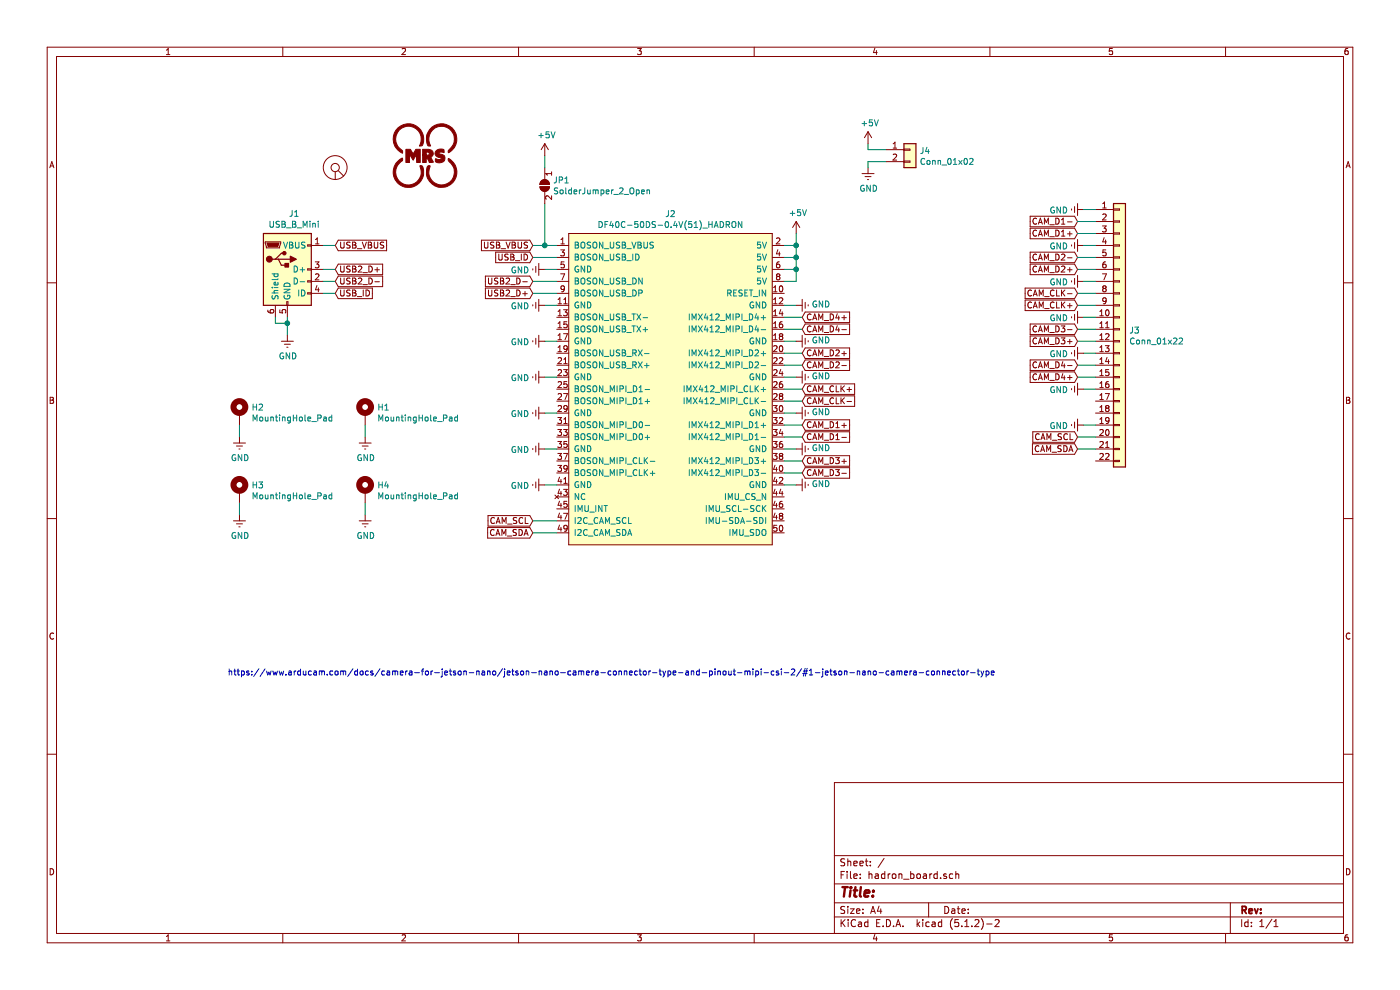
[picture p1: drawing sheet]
EESchema Schematic File Version 4
EELAYER 30 0
EELAYER END
$Descr A4 11693 8268
encoding utf-8
Sheet 1 1
Title ""
Date ""
Rev ""
Comp ""
Comment1 ""
Comment2 ""
Comment3 ""
Comment4 ""
$EndDescr
$Comp
L MRS_Connectors:DF40C-50DS-0.4V(51)_HADRON J2
U 1 1
P 5600 3250
F 0 "J2" H 5600 4715 50  0000 C CNN
F 1 "DF40C-50DS-0.4V(51)_HADRON" H 5600 4624 50  0000 C CNN
F 2 "MRS_Connectors:HRS_DF40C-50DS-0.4V(51)" H 4800 1650 50  0001 L BNN
F 3 "" H 6650 4150 50  0001 L BNN
F 4 "Hirose Electric Co Ltd" H 5600 1750 50  0001 L BNN "MANUFACTURER"
	1    5600 3250
	1    0    0    -1  
$EndComp
$Comp
L MRS_Power:+5V #PWR0101
U 1 1
P 6650 1950
F 0 "#PWR0101" H 6650 1800 50  0001 C CNN
F 1 "+5V" H 6665 2123 50  0000 C CNN
F 2 "" H 6650 1950 50  0001 C CNN
F 3 "" H 6650 1950 50  0001 C CNN
	1    6650 1950
	1    0    0    -1  
$EndComp
Wire Wire Line
	6550 2050 6650 2050
Wire Wire Line
	6650 2050 6650 1950
Wire Wire Line
	6550 2150 6650 2150
Wire Wire Line
	6650 2150 6650 2050
Connection ~ 6650 2050
Wire Wire Line
	6550 2250 6650 2250
Wire Wire Line
	6650 2250 6650 2150
Connection ~ 6650 2150
Wire Wire Line
	6550 2350 6650 2350
Wire Wire Line
	6650 2350 6650 2250
Connection ~ 6650 2250
$Comp
L MRS_Power:GND #PWR0102
U 1 1
P 6650 2550
F 0 "#PWR0102" H 6650 2300 50  0001 C CNN
F 1 "GND" V 6655 2422 50  0000 R CNN
F 2 "" H 6650 2550 50  0001 C CNN
F 3 "" H 6650 2550 50  0001 C CNN
	1    6650 2550
	0    -1   -1   0   
$EndComp
Wire Wire Line
	6650 2550 6550 2550
$Comp
L MRS_Power:GND #PWR0103
U 1 1
P 6650 2850
F 0 "#PWR0103" H 6650 2600 50  0001 C CNN
F 1 "GND" V 6655 2722 50  0000 R CNN
F 2 "" H 6650 2850 50  0001 C CNN
F 3 "" H 6650 2850 50  0001 C CNN
	1    6650 2850
	0    -1   -1   0   
$EndComp
Wire Wire Line
	6650 2850 6550 2850
$Comp
L MRS_Power:GND #PWR0104
U 1 1
P 6650 3150
F 0 "#PWR0104" H 6650 2900 50  0001 C CNN
F 1 "GND" V 6655 3022 50  0000 R CNN
F 2 "" H 6650 3150 50  0001 C CNN
F 3 "" H 6650 3150 50  0001 C CNN
	1    6650 3150
	0    -1   -1   0   
$EndComp
Wire Wire Line
	6650 3150 6550 3150
$Comp
L MRS_Power:GND #PWR0105
U 1 1
P 6650 3450
F 0 "#PWR0105" H 6650 3200 50  0001 C CNN
F 1 "GND" V 6655 3322 50  0000 R CNN
F 2 "" H 6650 3450 50  0001 C CNN
F 3 "" H 6650 3450 50  0001 C CNN
	1    6650 3450
	0    -1   -1   0   
$EndComp
Wire Wire Line
	6650 3450 6550 3450
$Comp
L MRS_Power:GND #PWR0106
U 1 1
P 6650 3750
F 0 "#PWR0106" H 6650 3500 50  0001 C CNN
F 1 "GND" V 6655 3622 50  0000 R CNN
F 2 "" H 6650 3750 50  0001 C CNN
F 3 "" H 6650 3750 50  0001 C CNN
	1    6650 3750
	0    -1   -1   0   
$EndComp
Wire Wire Line
	6650 3750 6550 3750
$Comp
L MRS_Power:GND #PWR0107
U 1 1
P 6650 4050
F 0 "#PWR0107" H 6650 3800 50  0001 C CNN
F 1 "GND" V 6655 3922 50  0000 R CNN
F 2 "" H 6650 4050 50  0001 C CNN
F 3 "" H 6650 4050 50  0001 C CNN
	1    6650 4050
	0    -1   -1   0   
$EndComp
Wire Wire Line
	6650 4050 6550 4050
$Comp
L MRS_Power:GND #PWR0108
U 1 1
P 4550 2550
F 0 "#PWR0108" H 4550 2300 50  0001 C CNN
F 1 "GND" V 4555 2422 50  0000 R CNN
F 2 "" H 4550 2550 50  0001 C CNN
F 3 "" H 4550 2550 50  0001 C CNN
	1    4550 2550
	0    1    1    0   
$EndComp
Wire Wire Line
	4550 2550 4650 2550
$Comp
L MRS_Power:GND #PWR0109
U 1 1
P 4550 2250
F 0 "#PWR0109" H 4550 2000 50  0001 C CNN
F 1 "GND" V 4555 2122 50  0000 R CNN
F 2 "" H 4550 2250 50  0001 C CNN
F 3 "" H 4550 2250 50  0001 C CNN
	1    4550 2250
	0    1    1    0   
$EndComp
Wire Wire Line
	4550 2250 4650 2250
$Comp
L MRS_Power:GND #PWR0110
U 1 1
P 4550 3150
F 0 "#PWR0110" H 4550 2900 50  0001 C CNN
F 1 "GND" V 4555 3022 50  0000 R CNN
F 2 "" H 4550 3150 50  0001 C CNN
F 3 "" H 4550 3150 50  0001 C CNN
	1    4550 3150
	0    1    1    0   
$EndComp
Wire Wire Line
	4550 3150 4650 3150
$Comp
L MRS_Power:GND #PWR0111
U 1 1
P 4550 2850
F 0 "#PWR0111" H 4550 2600 50  0001 C CNN
F 1 "GND" V 4555 2722 50  0000 R CNN
F 2 "" H 4550 2850 50  0001 C CNN
F 3 "" H 4550 2850 50  0001 C CNN
	1    4550 2850
	0    1    1    0   
$EndComp
Wire Wire Line
	4550 2850 4650 2850
$Comp
L MRS_Power:GND #PWR0112
U 1 1
P 4550 3750
F 0 "#PWR0112" H 4550 3500 50  0001 C CNN
F 1 "GND" V 4555 3622 50  0000 R CNN
F 2 "" H 4550 3750 50  0001 C CNN
F 3 "" H 4550 3750 50  0001 C CNN
	1    4550 3750
	0    1    1    0   
$EndComp
Wire Wire Line
	4550 3750 4650 3750
$Comp
L MRS_Power:GND #PWR0113
U 1 1
P 4550 3450
F 0 "#PWR0113" H 4550 3200 50  0001 C CNN
F 1 "GND" V 4555 3322 50  0000 R CNN
F 2 "" H 4550 3450 50  0001 C CNN
F 3 "" H 4550 3450 50  0001 C CNN
	1    4550 3450
	0    1    1    0   
$EndComp
Wire Wire Line
	4550 3450 4650 3450
$Comp
L MRS_Power:GND #PWR0114
U 1 1
P 4550 4050
F 0 "#PWR0114" H 4550 3800 50  0001 C CNN
F 1 "GND" V 4555 3922 50  0000 R CNN
F 2 "" H 4550 4050 50  0001 C CNN
F 3 "" H 4550 4050 50  0001 C CNN
	1    4550 4050
	0    1    1    0   
$EndComp
Wire Wire Line
	4550 4050 4650 4050
$Comp
L hadron_board-rescue:USB_B_Mini-Connector J1
U 1 1
P 2400 2250
F 0 "J1" H 2457 2717 50  0000 C CNN
F 1 "USB_B_Mini" H 2457 2626 50  0000 C CNN
F 2 "MRS_Connectors:USB_Mini-B_Lumberg_2486_01_Horizontal" H 2550 2200 50  0001 C CNN
F 3 "~" H 2550 2200 50  0001 C CNN
	1    2400 2250
	1    0    0    -1  
$EndComp
Text GLabel 4450 2050 0    50   Input ~ 0
USB_VBUS
$Comp
L MRS_Power:+5V #PWR0115
U 1 1
P 4550 1300
F 0 "#PWR0115" H 4550 1150 50  0001 C CNN
F 1 "+5V" H 4565 1473 50  0000 C CNN
F 2 "" H 4550 1300 50  0001 C CNN
F 3 "" H 4550 1300 50  0001 C CNN
	1    4550 1300
	1    0    0    -1  
$EndComp
$Comp
L Jumper:SolderJumper_2_Open JP1
U 1 1
P 4550 1550
F 0 "JP1" V 4504 1618 50  0000 L CNN
F 1 "SolderJumper_2_Open" V 4595 1618 50  0000 L CNN
F 2 "Jumper:SolderJumper-2_P1.3mm_Open_TrianglePad1.0x1.5mm" H 4550 1550 50  0001 C CNN
F 3 "~" H 4550 1550 50  0001 C CNN
	1    4550 1550
	0    1    1    0   
$EndComp
Wire Wire Line
	4650 2050 4550 2050
Wire Wire Line
	4550 2050 4550 1700
Wire Wire Line
	4550 1400 4550 1300
Wire Wire Line
	4450 2050 4550 2050
Connection ~ 4550 2050
Text GLabel 2800 2050 2    50   Input ~ 0
USB_VBUS
Wire Wire Line
	2800 2050 2700 2050
Text GLabel 4450 2150 0    50   Input ~ 0
USB_ID
Wire Wire Line
	4450 2150 4650 2150
Text GLabel 2800 2450 2    50   Input ~ 0
USB_ID
Wire Wire Line
	2800 2450 2700 2450
Text GLabel 4450 2350 0    50   Input ~ 0
USB2_D-
Text GLabel 4450 2450 0    50   Input ~ 0
USB2_D+
Wire Wire Line
	4450 2450 4650 2450
Wire Wire Line
	4650 2350 4450 2350
Text GLabel 2800 2350 2    50   Input ~ 0
USB2_D-
Wire Wire Line
	2800 2350 2700 2350
Text GLabel 2800 2250 2    50   Input ~ 0
USB2_D+
Wire Wire Line
	2800 2250 2700 2250
$Comp
L MRS_Power:GND #PWR0116
U 1 1
P 2400 2800
F 0 "#PWR0116" H 2400 2550 50  0001 C CNN
F 1 "GND" H 2405 2627 50  0000 C CNN
F 2 "" H 2400 2800 50  0001 C CNN
F 3 "" H 2400 2800 50  0001 C CNN
	1    2400 2800
	1    0    0    -1  
$EndComp
Wire Wire Line
	2300 2650 2300 2700
Wire Wire Line
	2300 2700 2400 2700
Wire Wire Line
	2400 2700 2400 2650
Wire Wire Line
	2400 2700 2400 2800
Connection ~ 2400 2700
Text Notes 1900 5650 0    50   ~ 0
https://www.arducam.com/docs/camera-for-jetson-nano/jetson-nano-camera-connector-type-and-pinout-mipi-csi-2/#1-jetson-nano-camera-connector-type\n
$Comp
L Connector_Generic:Conn_01x22 J3
U 1 1
P 9350 2750
F 0 "J3" H 9430 2742 50  0000 L CNN
F 1 "Conn_01x22" H 9430 2651 50  0000 L CNN
F 2 "MRS_Connectors:MOLEX_54548-2271" H 9350 2750 50  0001 C CNN
F 3 "~" H 9350 2750 50  0001 C CNN
	1    9350 2750
	1    0    0    -1  
$EndComp
$Comp
L MRS_Power:GND #PWR0117
U 1 1
P 9050 1750
F 0 "#PWR0117" H 9050 1500 50  0001 C CNN
F 1 "GND" V 9055 1622 50  0000 R CNN
F 2 "" H 9050 1750 50  0001 C CNN
F 3 "" H 9050 1750 50  0001 C CNN
	1    9050 1750
	0    1    1    0   
$EndComp
Wire Wire Line
	9050 1750 9150 1750
Text GLabel 6700 3550 2    50   Input ~ 0
CAM_D1+
Wire Wire Line
	6700 3550 6550 3550
Text GLabel 6700 3650 2    50   Input ~ 0
CAM_D1-
Wire Wire Line
	6700 3650 6550 3650
Text GLabel 9000 1850 0    50   Input ~ 0
CAM_D1-
Text GLabel 9000 1950 0    50   Input ~ 0
CAM_D1+
$Comp
L MRS_Power:GND #PWR0118
U 1 1
P 9050 2050
F 0 "#PWR0118" H 9050 1800 50  0001 C CNN
F 1 "GND" V 9055 1922 50  0000 R CNN
F 2 "" H 9050 2050 50  0001 C CNN
F 3 "" H 9050 2050 50  0001 C CNN
	1    9050 2050
	0    1    1    0   
$EndComp
Wire Wire Line
	9050 2050 9150 2050
Text GLabel 6700 2950 2    50   Input ~ 0
CAM_D2+
Text GLabel 6700 3050 2    50   Input ~ 0
CAM_D2-
Wire Wire Line
	6550 3050 6700 3050
Wire Wire Line
	6700 2950 6550 2950
Text GLabel 9000 2150 0    50   Input ~ 0
CAM_D2-
Text GLabel 9000 2250 0    50   Input ~ 0
CAM_D2+
Text GLabel 6700 3950 2    50   Input ~ 0
CAM_D3-
Text GLabel 6700 3850 2    50   Input ~ 0
CAM_D3+
Wire Wire Line
	6700 3850 6550 3850
Wire Wire Line
	6550 3950 6700 3950
$Comp
L MRS_Power:GND #PWR0119
U 1 1
P 9050 2350
F 0 "#PWR0119" H 9050 2100 50  0001 C CNN
F 1 "GND" V 9055 2222 50  0000 R CNN
F 2 "" H 9050 2350 50  0001 C CNN
F 3 "" H 9050 2350 50  0001 C CNN
	1    9050 2350
	0    1    1    0   
$EndComp
Wire Wire Line
	9050 2350 9150 2350
Wire Wire Line
	9000 1850 9150 1850
Wire Wire Line
	9000 1950 9150 1950
Wire Wire Line
	9000 2150 9150 2150
Wire Wire Line
	9000 2250 9150 2250
Text GLabel 6700 3250 2    50   Input ~ 0
CAM_CLK+
Text GLabel 6700 3350 2    50   Input ~ 0
CAM_CLK-
Wire Wire Line
	6700 3250 6550 3250
Wire Wire Line
	6550 3350 6700 3350
Text GLabel 9000 2450 0    50   Input ~ 0
CAM_CLK-
Wire Wire Line
	9000 2450 9150 2450
Text GLabel 9000 2550 0    50   Input ~ 0
CAM_CLK+
Wire Wire Line
	9000 2550 9150 2550
$Comp
L MRS_Power:GND #PWR0120
U 1 1
P 9050 2650
F 0 "#PWR0120" H 9050 2400 50  0001 C CNN
F 1 "GND" V 9055 2522 50  0000 R CNN
F 2 "" H 9050 2650 50  0001 C CNN
F 3 "" H 9050 2650 50  0001 C CNN
	1    9050 2650
	0    1    1    0   
$EndComp
Wire Wire Line
	9050 2650 9150 2650
Text GLabel 9000 2750 0    50   Input ~ 0
CAM_D3-
Wire Wire Line
	9000 2750 9150 2750
Text GLabel 9000 2850 0    50   Input ~ 0
CAM_D3+
Wire Wire Line
	9000 2850 9150 2850
$Comp
L MRS_Power:GND #PWR0121
U 1 1
P 9050 2950
F 0 "#PWR0121" H 9050 2700 50  0001 C CNN
F 1 "GND" V 9055 2822 50  0000 R CNN
F 2 "" H 9050 2950 50  0001 C CNN
F 3 "" H 9050 2950 50  0001 C CNN
	1    9050 2950
	0    1    1    0   
$EndComp
Wire Wire Line
	9050 2950 9150 2950
Text GLabel 6700 2650 2    50   Input ~ 0
CAM_D4+
Text GLabel 6700 2750 2    50   Input ~ 0
CAM_D4-
Wire Wire Line
	6700 2750 6550 2750
Wire Wire Line
	6550 2650 6700 2650
Text GLabel 9000 3050 0    50   Input ~ 0
CAM_D4-
Wire Wire Line
	9000 3050 9150 3050
Text GLabel 9000 3150 0    50   Input ~ 0
CAM_D4+
Wire Wire Line
	9000 3150 9150 3150
$Comp
L MRS_Power:GND #PWR0122
U 1 1
P 9050 3250
F 0 "#PWR0122" H 9050 3000 50  0001 C CNN
F 1 "GND" V 9055 3122 50  0000 R CNN
F 2 "" H 9050 3250 50  0001 C CNN
F 3 "" H 9050 3250 50  0001 C CNN
	1    9050 3250
	0    1    1    0   
$EndComp
Wire Wire Line
	9050 3250 9150 3250
$Comp
L MRS_Power:GND #PWR0123
U 1 1
P 9050 3550
F 0 "#PWR0123" H 9050 3300 50  0001 C CNN
F 1 "GND" V 9055 3422 50  0000 R CNN
F 2 "" H 9050 3550 50  0001 C CNN
F 3 "" H 9050 3550 50  0001 C CNN
	1    9050 3550
	0    1    1    0   
$EndComp
Wire Wire Line
	9050 3550 9150 3550
Text GLabel 4450 4350 0    50   Input ~ 0
CAM_SCL
Text GLabel 4450 4450 0    50   Input ~ 0
CAM_SDA
Wire Wire Line
	4450 4450 4650 4450
Wire Wire Line
	4650 4350 4450 4350
Text GLabel 9000 3650 0    50   Input ~ 0
CAM_SCL
Text GLabel 9000 3750 0    50   Input ~ 0
CAM_SDA
Wire Wire Line
	9000 3650 9150 3650
Wire Wire Line
	9000 3750 9150 3750
$Comp
L Connector_Generic:Conn_01x02 J4
U 1 1
P 7600 1250
F 0 "J4" H 7680 1242 50  0000 L CNN
F 1 "Conn_01x02" H 7680 1151 50  0000 L CNN
F 2 "MRS_Connectors:Header_1x02_P2.54mm" H 7600 1250 50  0001 C CNN
F 3 "~" H 7600 1250 50  0001 C CNN
	1    7600 1250
	1    0    0    -1  
$EndComp
$Comp
L MRS_Power:+5V #PWR0124
U 1 1
P 7250 1200
F 0 "#PWR0124" H 7250 1050 50  0001 C CNN
F 1 "+5V" H 7265 1373 50  0000 C CNN
F 2 "" H 7250 1200 50  0001 C CNN
F 3 "" H 7250 1200 50  0001 C CNN
	1    7250 1200
	1    0    0    -1  
$EndComp
Wire Wire Line
	7400 1250 7250 1250
Wire Wire Line
	7250 1250 7250 1200
$Comp
L MRS_Power:GND #PWR0125
U 1 1
P 7250 1400
F 0 "#PWR0125" H 7250 1150 50  0001 C CNN
F 1 "GND" H 7255 1227 50  0000 C CNN
F 2 "" H 7250 1400 50  0001 C CNN
F 3 "" H 7250 1400 50  0001 C CNN
	1    7250 1400
	1    0    0    -1  
$EndComp
Wire Wire Line
	7250 1400 7250 1350
Wire Wire Line
	7250 1350 7400 1350
$Comp
L Mechanical:MountingHole_Pad H1
U 1 1
P 3050 3450
F 0 "H1" H 3150 3499 50  0000 L CNN
F 1 "MountingHole_Pad" H 3150 3408 50  0000 L CNN
F 2 "MRS_Mechanical:Mounting_hole_plated_1.7mm" H 3050 3450 50  0001 C CNN
F 3 "~" H 3050 3450 50  0001 C CNN
	1    3050 3450
	1    0    0    -1  
$EndComp
$Comp
L MRS_Power:GND #PWR0126
U 1 1
P 3050 3650
F 0 "#PWR0126" H 3050 3400 50  0001 C CNN
F 1 "GND" H 3055 3477 50  0000 C CNN
F 2 "" H 3050 3650 50  0001 C CNN
F 3 "" H 3050 3650 50  0001 C CNN
	1    3050 3650
	1    0    0    -1  
$EndComp
Wire Wire Line
	3050 3650 3050 3550
$Comp
L Mechanical:MountingHole_Pad H4
U 1 1
P 3050 4100
F 0 "H4" H 3150 4149 50  0000 L CNN
F 1 "MountingHole_Pad" H 3150 4058 50  0000 L CNN
F 2 "MRS_Mechanical:Mounting_hole_plated_1.7mm" H 3050 4100 50  0001 C CNN
F 3 "~" H 3050 4100 50  0001 C CNN
	1    3050 4100
	1    0    0    -1  
$EndComp
$Comp
L MRS_Power:GND #PWR0127
U 1 1
P 3050 4300
F 0 "#PWR0127" H 3050 4050 50  0001 C CNN
F 1 "GND" H 3055 4127 50  0000 C CNN
F 2 "" H 3050 4300 50  0001 C CNN
F 3 "" H 3050 4300 50  0001 C CNN
	1    3050 4300
	1    0    0    -1  
$EndComp
Wire Wire Line
	3050 4300 3050 4200
$Comp
L Mechanical:MountingHole_Pad H2
U 1 1
P 2000 3450
F 0 "H2" H 2100 3499 50  0000 L CNN
F 1 "MountingHole_Pad" H 2100 3408 50  0000 L CNN
F 2 "MRS_Mechanical:Mounting_hole_plated_1.7mm" H 2000 3450 50  0001 C CNN
F 3 "~" H 2000 3450 50  0001 C CNN
	1    2000 3450
	1    0    0    -1  
$EndComp
$Comp
L MRS_Power:GND #PWR0128
U 1 1
P 2000 3650
F 0 "#PWR0128" H 2000 3400 50  0001 C CNN
F 1 "GND" H 2005 3477 50  0000 C CNN
F 2 "" H 2000 3650 50  0001 C CNN
F 3 "" H 2000 3650 50  0001 C CNN
	1    2000 3650
	1    0    0    -1  
$EndComp
Wire Wire Line
	2000 3650 2000 3550
$Comp
L Mechanical:MountingHole_Pad H3
U 1 1
P 2000 4100
F 0 "H3" H 2100 4149 50  0000 L CNN
F 1 "MountingHole_Pad" H 2100 4058 50  0000 L CNN
F 2 "MRS_Mechanical:Mounting_hole_plated_1.7mm" H 2000 4100 50  0001 C CNN
F 3 "~" H 2000 4100 50  0001 C CNN
	1    2000 4100
	1    0    0    -1  
$EndComp
$Comp
L MRS_Power:GND #PWR0129
U 1 1
P 2000 4300
F 0 "#PWR0129" H 2000 4050 50  0001 C CNN
F 1 "GND" H 2005 4127 50  0000 C CNN
F 2 "" H 2000 4300 50  0001 C CNN
F 3 "" H 2000 4300 50  0001 C CNN
	1    2000 4300
	1    0    0    -1  
$EndComp
Wire Wire Line
	2000 4300 2000 4200
$Comp
L MRS_Logo:LOGO G1
U 1 1
P 3550 1300
F 0 "G1" H 3550 997 60  0001 C CNN
F 1 "LOGO" H 3550 1603 60  0001 C CNN
F 2 "MRS_Logo:MRS_10mm" H 3550 1300 50  0001 C CNN
F 3 "" H 3550 1300 50  0001 C CNN
	1    3550 1300
	1    0    0    -1  
$EndComp
$Comp
L logo:logo L1
U 1 1
P 2800 1400
F 0 "L1" H 2930 1550 50  0001 C CNN
F 1 "logo" H 2730 1550 50  0001 C CNN
F 2 "logo:Logo_2mm" H 2800 1250 50  0001 C CNN
F 3 "" H 2800 1400 50  0001 C CNN
	1    2800 1400
	1    0    0    -1  
$EndComp
$EndSCHEMATC
